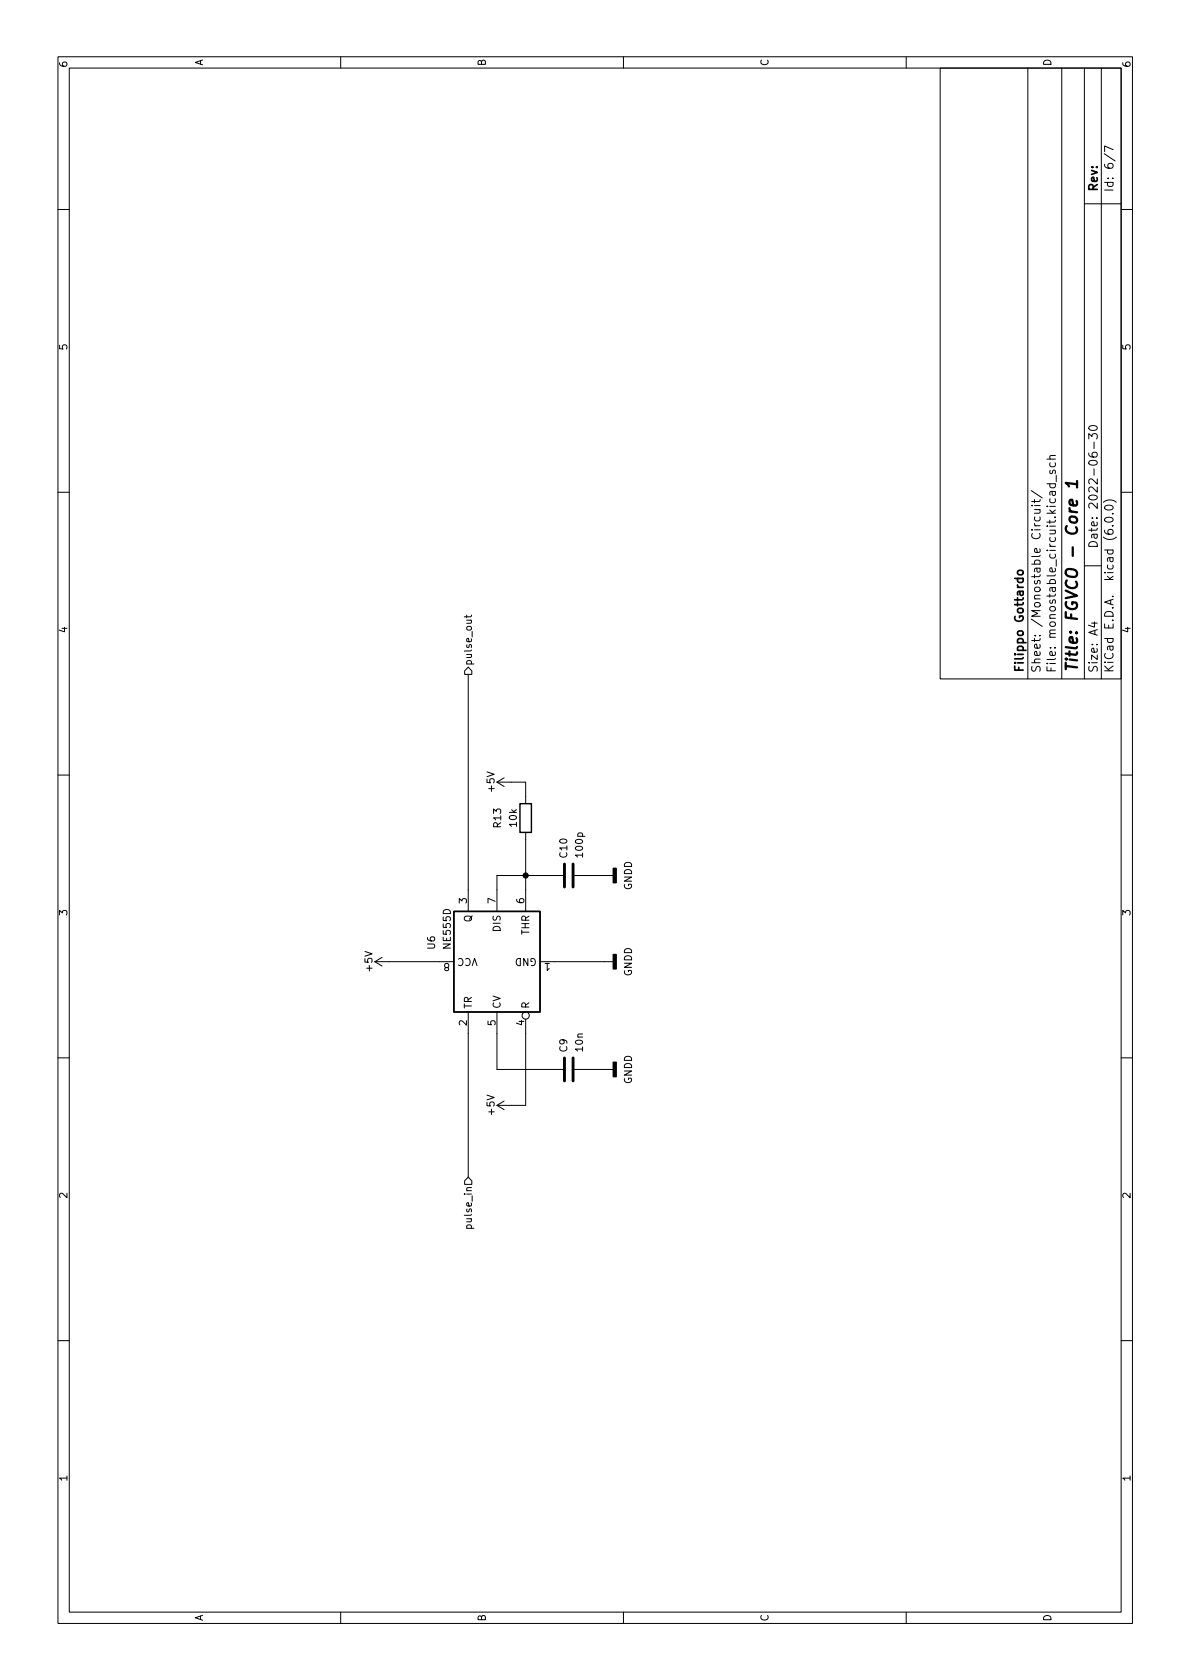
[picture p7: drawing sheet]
<svg xmlns="http://www.w3.org/2000/svg" width="210mm" height="297mm" viewBox="0 0 210 297" stroke-linecap="round" stroke-linejoin="round" font-family="sans-serif">
<g fill="none" stroke="#000" stroke-width=".18">
<path d="M10.2 10h190.1v277h-190.1zM12.2 12h186.1v273h-186.1zM60.2 10v2M110.2 10v2M160.2 10v2M166.3 12h32v108h-32zM181.8 12v108M187.8 12v108M191.8 12v108M194.8 12v108M10.2 37h2M191.8 36h6.5"/>
<path d="M195.3 27.2l1.9 1.3M196.8 26.5l-1.5-.7v1M198.3 37h2M192.5 77.6v-.9l.6 .5 .1-.5h.7l.1 .3v.4l-.1 .2M192.6 75.5a1 1 0 0 1 1.4 .1 .81 .81 0 0 1-.6 .6 .81 .81 0 0 1-.8-.3zM193.5 78.2v1.1M10.2 87h2M182.4 86.7l1.9 1.3M182.4 89.4h.2M182.9 92.5l.1 .3 .2 .2M182.9 93h1M182.9 90.1h1"/>
<path d="M182.9 89.4h1M182.9 88.3v.6M183 91.4l-.1 .4 .3 .3h.4l.3-.1v-.6M183.8 90.1l.1 .2v.4h-1M183.9 88.3l-.2 .4h-1.3M185.1 85.5h1.5M185.1 81.2h1.5M185.7 85.5l-.1 .5 .3 .2h.4l.3-.1v-.6M185.7 83.2l-.1 .3 .2 .2h.3l.1-.5h.4v.5M185.7 81.8l-.1 .4 .3 .3h.4l.3-.1v-.6M186.6 80.5l-.9 .1-.1 .4 .2 .2M186.8 84v1.2"/>
<path d="M192.5 80.1a.59 .59 0 0 0 .7 .7h.5l.3-.1v-.5l-.1-.2h-.5l-.2 .1-.1 .4 .3 .3M195.1 88.8a1.72 1.72 0 0 1 2.3 0M195.4 91.7a1 1 0 0 1 1.4 .1 .81 .81 0 0 1-.6 .6 .81 .81 0 0 1-.8-.3zM195.5 89.5a.81 .81 0 0 1 1.3 .3 .94 .94 0 0 1-1.5 0zM196.7 93h.1M196.7 90.8h.1M198.3 87h2M82.2 118.6l.6-.6 .6 .6v.6h-1.2zM82.5 108.8v.4M82.8 119.2v41.9M83.4 108.8l-.2 .3h-1.1M191.8 100h3"/>
<path d="M193 110.2h1M193.5 110v.9l-1-.4M10.2 137h2M87.9 138.3h5.1v3.8M87.9 138.3l1.2 .8M89.1 137.5l-1.2 .8M198.3 137h2M93 147.2v13.9M99.6 154.8h-11.7v6.3M101.6 154.8h6.9M66.3 170h14M66.3 170l1.3 .8"/>
<path d="M67.6 169.3l-1.3 .7M82.8 178.9v29.2M87.9 178.9v10.2h11.7M95.5 170h13M10.2 187h2M87.9 195.4l1.2 .8M89.1 194.7l-1.2 .7M93 180.2v15.2h-5.1M101.6 189.1h6.9M198.3 187h2M82.2 208.8l.6-.7 .6 .7v.6h-1.2zM10.2 237h2"/>
<path d="M198.3 237h2M60.2 285v2M110.2 285v2M160.2 285v2"/>
<circle cx="93" cy="179.6" r=".63"/>
</g>
<path d="M190.4 88.6l.1 .2-.1 .5h-1l-.3-.3 .1-.6h.4l.2 .9M190.5 85.6l-2-.2 .5 .6M190.5 85.1v1.1" fill="none" stroke="#000" stroke-width=".4"/>
<path d="M180 101l.2-.2h.4l.3 .2v.3l-.3 .3h-.4l-.3-.3z" fill="none" stroke="#000" stroke-width=".3"/>
<path d="M99.8 152.8v4M101.3 152.8v4M99.8 187.1v4M101.3 187.1v4" fill="none" stroke="#000" stroke-width=".51"/>
<path d="M108.5 153.5h.5v2.6h-.5zM108.5 168.8h.5v2.5h-.5zM108.5 187.8h.5v2.6h-.5z" fill="#000" stroke="#000" stroke-width=".25"/>
<path d="M91.9 142.1h2.1v5.1h-2.1zM80.3 161.1h15.2v17.8h-15.2z" fill="none" stroke="#000" stroke-width=".25"/>
<circle cx="93" cy="154.8" r=".46" fill="#000" stroke="#000" stroke-width=".18"/>
<text font-size="2.8" x="190.6" y="119" transform="rotate(-90 190.6 119)">Title: FGVCO - Core 1</text>
<g font-size="2.1">
<text x="194.1" y="34" transform="rotate(-90 194.1 34)">Rev:</text>
<text x="196.9" y="34" transform="rotate(-90 196.9 34)">Id: 6/7</text>
<text x="194.1" y="97" transform="rotate(-90 194.1 97)">Date: 2022-06-30</text>
<text x="181" y="119" transform="rotate(-90 181 119)">Filippo Gottardo</text>
<text x="184" y="119" transform="rotate(-90 184 119)">Sheet: /Monostable Circuit/</text>
<text x="186.7" y="119" transform="rotate(-90 186.7 119)">File: monostable_circuit.kicad_sch</text>
<text x="194.1" y="119" transform="rotate(-90 194.1 119)">Size: A4</text>
<text x="196.9" y="119" transform="rotate(-90 196.9 119)">KiCad E.D.A. kicad (6.0.0)</text>
</g>
<g font-size="1.8">
<text x="35.9" y="11.7" transform="rotate(-90 35.9 11.7)">A</text>
<text x="85.9" y="11.7" transform="rotate(-90 85.9 11.7)">B</text>
<text x="135.9" y="11.7" transform="rotate(-90 135.9 11.7)">C</text>
<text x="185.9" y="11.7" transform="rotate(-90 185.9 11.7)">D</text>
<text x="11.9" y="12" transform="rotate(-90 11.9 12)">6</text>
<text x="199.9" y="12" transform="rotate(-90 199.9 12)">6</text>
<text x="11.9" y="62" transform="rotate(-90 11.9 62)">5</text>
<text x="199.9" y="62" transform="rotate(-90 199.9 62)">5</text>
<text x="11.9" y="112" transform="rotate(-90 11.9 112)">4</text>
<text x="199.9" y="112" transform="rotate(-90 199.9 112)">4</text>
<text x="83.4" y="117.8" transform="rotate(-90 83.4 117.8)">pulse_out</text>
<text x="87.4" y="139.9" transform="rotate(-90 87.4 139.9)">+5V</text>
<text x="88.6" y="146.3" transform="rotate(-90 88.6 146.3)">R13</text>
<text x="91.4" y="146.1" transform="rotate(-90 91.4 146.1)">10k</text>
<text x="100.3" y="151.6" transform="rotate(-90 100.3 151.6)">C10</text>
<text x="103.1" y="151.4" transform="rotate(-90 103.1 151.4)">100p</text>
<text x="82.5" y="159.7" transform="rotate(-90 82.5 159.7)">3</text>
<text x="87.6" y="159.7" transform="rotate(-90 87.6 159.7)">7</text>
<text x="92.7" y="159.7" transform="rotate(-90 92.7 159.7)">6</text>
<text x="111.7" y="157.4" transform="rotate(-90 111.7 157.4)">GNDD</text>
<text x="11.9" y="162" transform="rotate(-90 11.9 162)">3</text>
<text x="76.9" y="167.8" transform="rotate(-90 76.9 167.8)">U6</text>
<text x="79.7" y="167.6" transform="rotate(-90 79.7 167.6)">NE555D</text>
<text x="83.4" y="163" transform="rotate(-90 83.4 163)">Q</text>
<text x="88.5" y="164.6" transform="rotate(-90 88.5 164.6)">DIS</text>
<text x="93.6" y="165.3" transform="rotate(-90 93.6 165.3)">THR</text>
<text x="199.9" y="162" transform="rotate(-90 199.9 162)">3</text>
<text x="65.9" y="171.6" transform="rotate(-90 65.9 171.6)">+5V</text>
<text x="79.5" y="170.3" transform="rotate(180 79.5 170.3)">8</text>
<text x="84.5" y="169.4" transform="rotate(180 84.5 169.4)">VCC</text>
<text x="95" y="169.4" transform="rotate(180 95 169.4)">GND</text>
<text x="97.3" y="170.3" transform="rotate(180 97.3 170.3)">1</text>
<text x="111.7" y="172.6" transform="rotate(-90 111.7 172.6)">GNDD</text>
<text x="83.4" y="178.4" transform="rotate(-90 83.4 178.4)">TR</text>
<text x="88.5" y="178.4" transform="rotate(-90 88.5 178.4)">CV</text>
<text x="93.6" y="178.4" transform="rotate(-90 93.6 178.4)">R</text>
<text x="82.5" y="181.3" transform="rotate(-90 82.5 181.3)">2</text>
<text x="87.6" y="181.3" transform="rotate(-90 87.6 181.3)">5</text>
<text x="92.7" y="181.3" transform="rotate(-90 92.7 181.3)">4</text>
<text x="100.3" y="186" transform="rotate(-90 100.3 186)">C9</text>
<text x="103.1" y="185.8" transform="rotate(-90 103.1 185.8)">10n</text>
<text x="111.7" y="191.7" transform="rotate(-90 111.7 191.7)">GNDD</text>
<text x="87.4" y="197" transform="rotate(-90 87.4 197)">+5V</text>
<text x="11.9" y="212" transform="rotate(-90 11.9 212)">2</text>
<text x="199.9" y="212" transform="rotate(-90 199.9 212)">2</text>
<text x="83.4" y="216.8" transform="rotate(-90 83.4 216.8)">pulse_in</text>
<text x="11.9" y="262" transform="rotate(-90 11.9 262)">1</text>
<text x="199.9" y="262" transform="rotate(-90 199.9 262)">1</text>
<text x="35.9" y="286.7" transform="rotate(-90 35.9 286.7)">A</text>
<text x="85.9" y="286.7" transform="rotate(-90 85.9 286.7)">B</text>
<text x="135.9" y="286.7" transform="rotate(-90 135.9 286.7)">C</text>
<text x="185.9" y="286.7" transform="rotate(-90 185.9 286.7)">D</text>
</g>
</svg>
